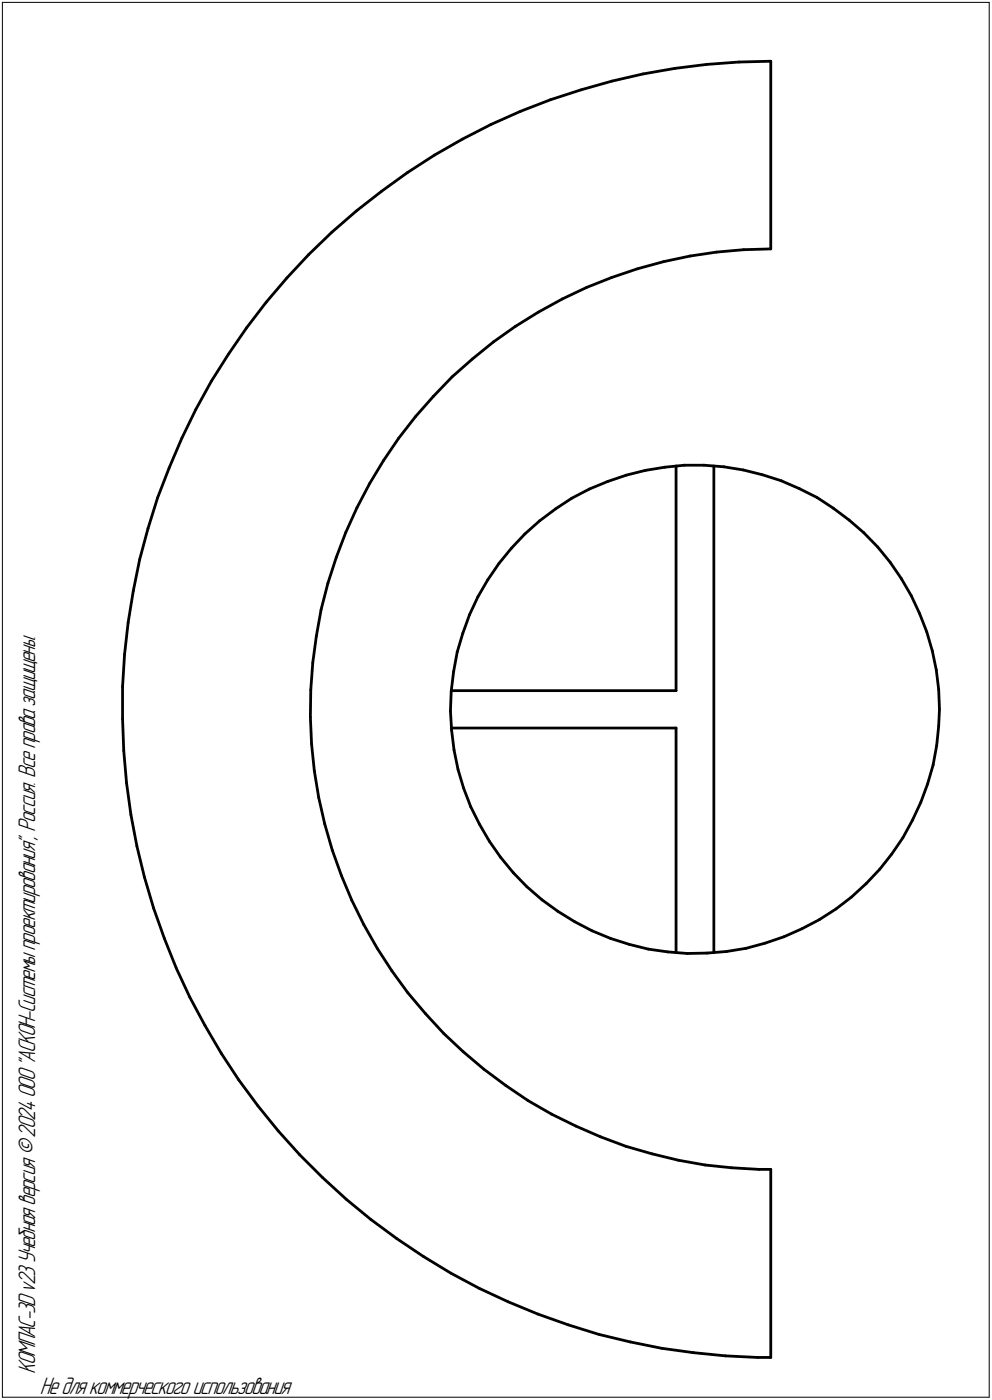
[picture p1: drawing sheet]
<svg xmlns="http://www.w3.org/2000/svg" width="211mm" height="298mm" viewBox="0 0 211 298" stroke-linecap="round" stroke-linejoin="round" font-family="sans-serif">
<g fill="none" stroke="#000" stroke-width=".59">
<path d="M123.6 19.1l6.6-1.8zM130.2 17.3l6.6-1.6zM136.8 15.7l6.8-1.1zM143.6 14.6l6.8-.9zM150.4 13.7l6.8-.5zM157.2 13.2l6.8-.2zM164 13v40zM86.7 36.7l5.8-3.7zM92.5 33l5.9-3.4zM98.4 29.6l6.1-3.1zM104.5 26.5l6.2-2.8zM110.7 23.7l6.4-2.4z"/>
<path d="M117.1 21.3l6.5-2.2zM61 59.2l-4.4 5.1zM65.7 54.2l4.9-4.8zM65.7 54.2l-4.7 5zM70.6 49.4l5.2-4.4zM75.8 45l5.4-4.3zM81.2 40.7l5.5-4zM130.1 59.1l5.5-1.9zM135.6 57.2l5.6-1.5zM141.2 55.7l5.6-1.2zM146.8 54.5l5.7-.8zM152.5 53.7l5.7-.5z"/>
<path d="M158.2 53.2l5.8-.2zM48.6 75.4l-3.6 5.8zM52.5 69.8l-3.9 5.6zM56.6 64.3l-4.1 5.5zM100.5 76.5l4.5-3.7zM105 72.8l4.6-3.3zM109.6 69.5l5-3zM114.6 66.5l5-2.8zM119.6 63.7l5.2-2.5zM124.8 61.2l5.3-2.1zM36 99.7l-2.5 6.3zM38.7 93.3l-2.7 6.4z"/>
<path d="M41.7 87.2l-3 6.1zM45 81.2l-3.3 6zM81.6 98l-2.9 5zM84.8 93.3l-3.2 4.7zM88.4 88.7l-3.6 4.6zM92.2 84.4l-3.8 4.3zM96.2 80.3l4.3-3.8zM96.2 80.3l-4 4.1zM141.5 99.5l4.1-.4zM143.8 99.2v47.9zM145.6 99.1h4.2zM149.8 99.1l4.2 .3z"/>
<path d="M151.9 99.2v103.7zM154 99.4l4.2 .7zM29.7 119.1l-1.3 6.7zM31.5 112.5l-1.8 6.6zM33.5 106l-2 6.5zM71.5 118.7l-1.7 5.5zM73.6 113.4l-2.1 5.3zM75.9 108.1l-2.3 5.3zM78.7 103l-2.8 5.1zM106.2 120l-2.4 3.4zM108.8 116.8l-2.6 3.2zM111.7 113.7l3.1-2.8z"/>
<path d="M111.7 113.7l-2.9 3.1zM114.8 110.9l3.4-2.5zM118.2 108.4l3.5-2.3zM121.7 106.1l3.7-2zM125.4 104.1l3.9-1.6zM129.3 102.5l4-1.3zM133.3 101.2l4-1zM137.3 100.2l4.2-.7zM158.2 100.1l4 1zM162.2 101.1l4 1.3zM166.2 102.4l3.9 1.7zM170.1 104.1l3.7 1.8z"/>
<path d="M173.8 105.9l3.5 2.3zM177.3 108.2l3.4 2.5zM180.7 110.7l3.1 2.8zM183.8 113.5l3 3zM186.8 116.5l2.6 3.2zM189.4 119.7l2.4 3.5zM26.5 139.4l-.4 6.8zM27.3 132.6l-.8 6.8zM28.4 125.8l-1.1 6.8zM67.3 135.5l-.8 5.6zM68.3 129.8l-1 5.7zM69.8 124.2l-1.5 5.6z"/>
<path d="M97.3 138.9l-.8 4.1zM98.5 134.9l-1.2 4zM99.9 130.9l-1.4 4zM101.7 127.1l-1.8 3.8zM103.8 123.4l-2.1 3.7zM191.8 123.2l2.1 3.6zM193.9 126.8l1.8 3.8zM195.7 130.6l1.5 3.9zM197.2 134.5l1.2 4.1zM198.4 138.6l.8 4.1zM26.1 146.2v6.9zM26.1 153.1l.2 6.8z"/>
<path d="M26.3 159.9l.6 6.8zM66 152.7l.3 5.7zM66.1 146.9l-.1 5.8zM66.3 158.4l.6 5.8zM66.5 141.1l-.4 5.8zM95.8 151.4l.3 4.1zM96 147.2l-.2 4.2zM96 147.1h47.8zM96 155h47.8zM96.1 155.5l.5 4.2zM96.5 143l-.5 4.2zM96.6 159.7l.9 4.1z"/>
<path d="M143.8 155v47.9zM199.2 142.7l.5 4.1zM199.3 158.7l-.8 4.2zM199.7 146.8l.2 4.2zM199.7 154.6l-.4 4.1zM199.9 151l-.2 3.6zM26.9 166.7l1 6.8zM27.9 173.5l1.2 6.7zM66.9 164.2l.9 5.6zM67.8 169.8l1.3 5.6zM69.1 175.4l1.6 5.6zM97.5 163.8l1.1 4z"/>
<path d="M98.6 167.8l1.6 4zM100.2 171.8l1.8 3.7zM102 175.5l2.1 3.7zM104.1 179.2l2.4 3.3zM192.1 178.4l-2.4 3.5zM194.1 174.7l-2 3.7zM195.9 170.9l-1.8 3.8zM197.4 167l-1.5 3.9zM198.5 162.9l-1.1 4.1zM29.1 180.2l1.6 6.6zM30.7 186.8l2 6.6zM32.7 193.4l2.3 6.4z"/>
<path d="M35 199.8l2.5 6.4zM70.7 181l1.9 5.4zM72.6 186.4l2.2 5.3zM74.8 191.7l2.6 5.1zM77.4 196.8l2.9 5.1zM106.5 182.5l2.7 3.3zM109.2 185.8l2.9 3zM112.1 188.8l3.2 2.8zM115.3 191.6l3.4 2.5zM118.7 194.1l3.6 2.2zM122.3 196.3l3.7 1.9zM126 198.2l3.9 1.6z"/>
<path d="M129.9 199.8l4 1.3zM166.8 199.5l3.8-1.7zM170.6 197.8l3.7-2zM174.3 195.8l3.6-2.3zM177.9 193.5l3.3-2.5zM181.2 191l3.1-2.9zM187.2 185.1l-2.9 3zM189.7 181.9l-2.5 3.2zM37.5 206.2l2.9 6.1zM40.4 212.3l3.2 6.1zM43.6 218.4l3.5 5.9zM80.3 201.9l3.1 4.9z"/>
<path d="M83.4 206.8l3.4 4.6zM86.8 211.4l3.7 4.4zM90.5 215.8l3.9 4.2zM133.9 201.1l4 1zM137.9 202.1l4.2 .6zM142.1 202.7l4.1 .3zM146.2 203l4.3-.1zM150.5 202.9l4.1-.3zM154.6 202.6l4.1-.7zM158.7 201.9l4.1-1.1zM162.8 200.8l4-1.3zM47.1 224.3l3.7 5.7z"/>
<path d="M50.8 230l4.1 5.5zM54.9 235.5l4.3 5.3zM94.4 220l4.2 3.9zM98.6 223.9l4.4 3.8zM103 227.7l4.6 3.4zM107.6 231.1l4.8 3.3zM112.4 234.4l4.9 2.8zM117.3 237.2l5.2 2.6zM122.5 239.8l5.3 2.3zM59.2 240.8l4.6 5.1zM63.8 245.9l4.8 4.8zM68.6 250.7l5.1 4.7z"/>
<path d="M73.7 255.4l5.2 4.3zM78.9 259.7l5.5 4zM127.8 242.1l5.4 2zM133.2 244.1l5.6 1.6zM138.8 245.7l5.6 1.4zM144.4 247.1l5.6 1zM150 248.1l5.7 .6zM155.7 248.7l5.8 .3zM161.5 249h2.5zM164 249v40.1zM84.4 263.7l5.7 3.8zM90.1 267.5l5.8 3.6z"/>
<path d="M95.9 271.1l6 3.2zM101.9 274.3l6.2 2.9zM108.1 277.2l6.4 2.6zM114.5 279.8l6.4 2.3zM120.9 282.1l6.5 2zM127.4 284.1l6.7 1.6zM134.1 285.7l6.7 1.4zM140.8 287.1l6.8 .9zM147.6 288l6.7 .7zM154.3 288.7l6.9 .4zM161.2 289.1h2.8z"/>
</g>
<path d="M.5 .5v297zM.5 .5h210zM210.5 .5v297zM.5 297.5h210z" fill="none" stroke="#000" stroke-width=".21"/>
<g font-size="5.4">
<text x="7.5" y="292.5" transform="rotate(-90 7.5 292.5)">КОМПАС-3Dv23Учебнаяверсия©2024ООО&quot;АСКОН-Системыпроектирования&quot;, Россия. Всеправазащищены.</text>
<text x="8.5" y="296.7">Недлякоммерческогоиспользования</text>
</g>
</svg>
